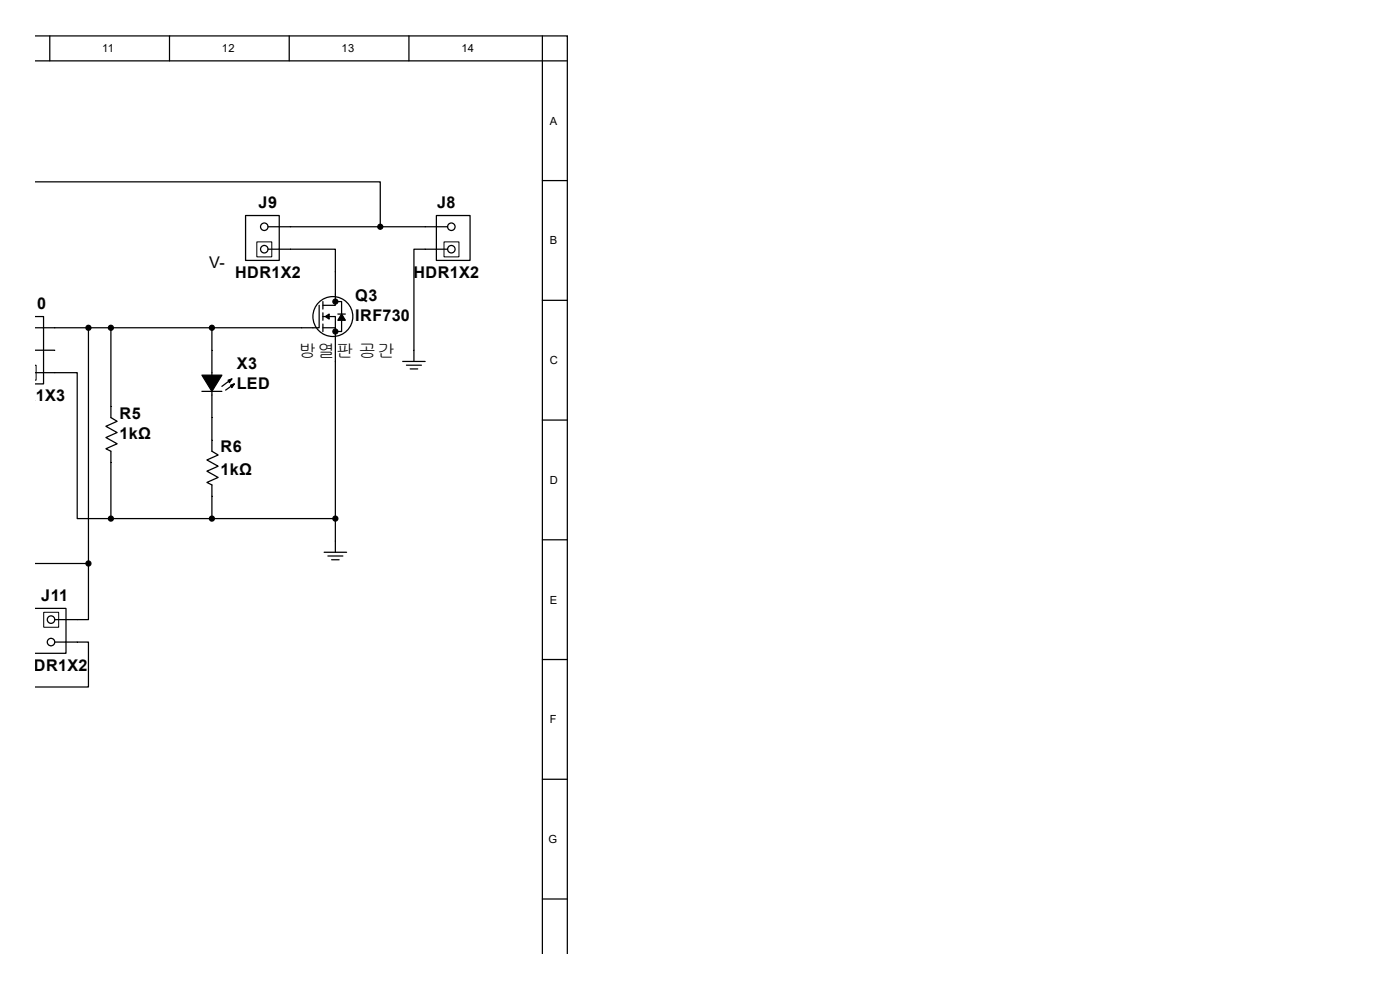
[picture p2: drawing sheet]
<svg xmlns="http://www.w3.org/2000/svg" width="297mm" height="210mm" viewBox="0 0 297 210" stroke-linecap="round" stroke-linejoin="round" font-family="sans-serif">
<g fill="none" stroke="#000" stroke-width=".26">
<path d="M7.6 7.6h112.8v194.8M7.6 12.9h112.8M10.6 7.6v5.3M36 7.6v5.3M61.4 7.6v5.3M86.8 7.6v5.3M115.1 7.6v194.8M7.6 38.6h73.1v9.5M115.1 38.3h5.3M52.1 45.7h7.1v9.5h-7.1zM56.9 52.9h14.2v11.9h-2.6M56.9 48.1h38.1"/>
<path d="M92.6 45.7h7.1v9.5h-7.1zM95 52.9h-7.2v23.8M7.6 67.1h1.6v14.3h-1.6M7.6 79.1h8.8v30.9h7.1M7.6 74.3h4M18.8 69.5v50M23.5 69.5v19.1l1.3 .8-2.3 1 2.3 1.4-2.3 1 2.3 1.3-2.3 1.1 1 .5v14.3M45 69.5v26.2l1.3 .8-2.4 1.1 2.4 1.3-2.4 1.1 2.4 1.3-2.4 1 1.1 .6v7.1M67.7 64.8v4.7h-60.1M68.5 67.1h2.6v2.4M68.5 69.5h2.6v47.6M68.5 64v1.6"/>
<path d="M68.5 66.4v1.5M68.5 68.7v1.6M71.1 64h1.4v6.3h-1.4M71.7 66.6h1.6M85.4 76.7h4.8M86.2 77.5h3.2M87 78.3h1.6M115.1 63.7h5.3M42.8 83h4.3M49.2 80.4l-2.1 1.6M49.7 81.4l-1.8 1.4M115.1 89.1h5.3"/>
<path d="M7.6 119.5h11.2M18.8 119.5v11.9h-7.2M23.5 110h47.6M68.8 117.1h4.7M69.6 117.9h3.1M70.4 118.7h1.5M115.1 114.5h5.3M7.6 129.1h6.4v9.5h-6.4M11.6 136.2h7.2v9.5h-11.2M115.1 139.9h5.3M115.1 165.3h5.3M115.1 190.7h5.3"/>
<circle cx="56.1" cy="52.9" r=".79"/>
<circle cx="56.1" cy="48.1" r=".79"/>
<circle cx="95.8" cy="52.9" r=".79"/>
<circle cx="95.8" cy="48.1" r=".79"/>
<circle cx="70.6" cy="67.1" r="4.2"/>
<circle cx="10.8" cy="136.2" r=".79"/>
<circle cx="10.8" cy="131.4" r=".79"/>
</g>
<g fill="#000" stroke="#000" stroke-width=".26">
<path d="M42.8 79.6h4.3l-2.1 3.4zM69 67.1l.8-.5v1.1zM72.5 66.6l.8 1.3h-1.6zM48.4 80.6l.8-.2-.5 .8zM48.9 81.7l.8-.3-.5 .8z"/>
<circle cx="80.7" cy="48.1" r=".53"/>
<circle cx="18.8" cy="69.5" r=".53"/>
<circle cx="23.5" cy="69.5" r=".53"/>
<circle cx="45" cy="69.5" r=".53"/>
<circle cx="71.1" cy="64" r=".53"/>
<circle cx="71.1" cy="70.3" r=".53"/>
<circle cx="18.8" cy="119.5" r=".53"/>
<circle cx="23.5" cy="110" r=".53"/>
<circle cx="45" cy="110" r=".53"/>
<circle cx="71.1" cy="110" r=".53"/>
</g>
<path d="M54.5 51.3h3.2v3.2h-3.2zM94.2 51.3h3.2v3.2h-3.2zM7.6 77.5v3.1M9.3 129.9h3.1v3.2h-3.1z" fill="none" stroke="#000" stroke-width=".21"/>
<text font-size="3.8" x="63.4" y="75.8">방열판 공간</text>
<g font-size="3.4">
<text x="54.9" y="44.1">J9</text>
<text x="92.7" y="44.1">J8</text>
<text x="44.4" y="56.8">V-</text>
<text x="49.9" y="58.9">HDR1X2</text>
<text x="87.7" y="58.9">HDR1X2</text>
<text x="3.9" y="65.5">J10</text>
<text x="75.4" y="63.9">Q3</text>
<text x="75.4" y="68.2">IRF730</text>
<text x="50.2" y="78.2">X3</text>
<text x="50.2" y="82.5">LED</text>
<text x="-.1" y="85.1">HDR1X3</text>
<text x="25.3" y="88.8">R5</text>
<text x="25.3" y="93">1kΩ</text>
<text x="46.8" y="95.9">R6</text>
<text x="46.8" y="100.7">1kΩ</text>
<text x="8.8" y="127.4">J11</text>
<text x="4.6" y="142.2">HDR1X2</text>
</g>
<g font-size="2.4">
<text x="21.7" y="11.1">11</text>
<text x="47.1" y="11.1">12</text>
<text x="72.5" y="11.1">13</text>
<text x="97.9" y="11.1">14</text>
<text x="116.7" y="26.5">A</text>
<text x="116.7" y="51.9">B</text>
<text x="116.7" y="77.3">C</text>
<text x="116.7" y="102.7">D</text>
<text x="116.7" y="128.1">E</text>
<text x="116.7" y="153.4">F</text>
<text x="116.4" y="178.8">G</text>
</g>
</svg>
